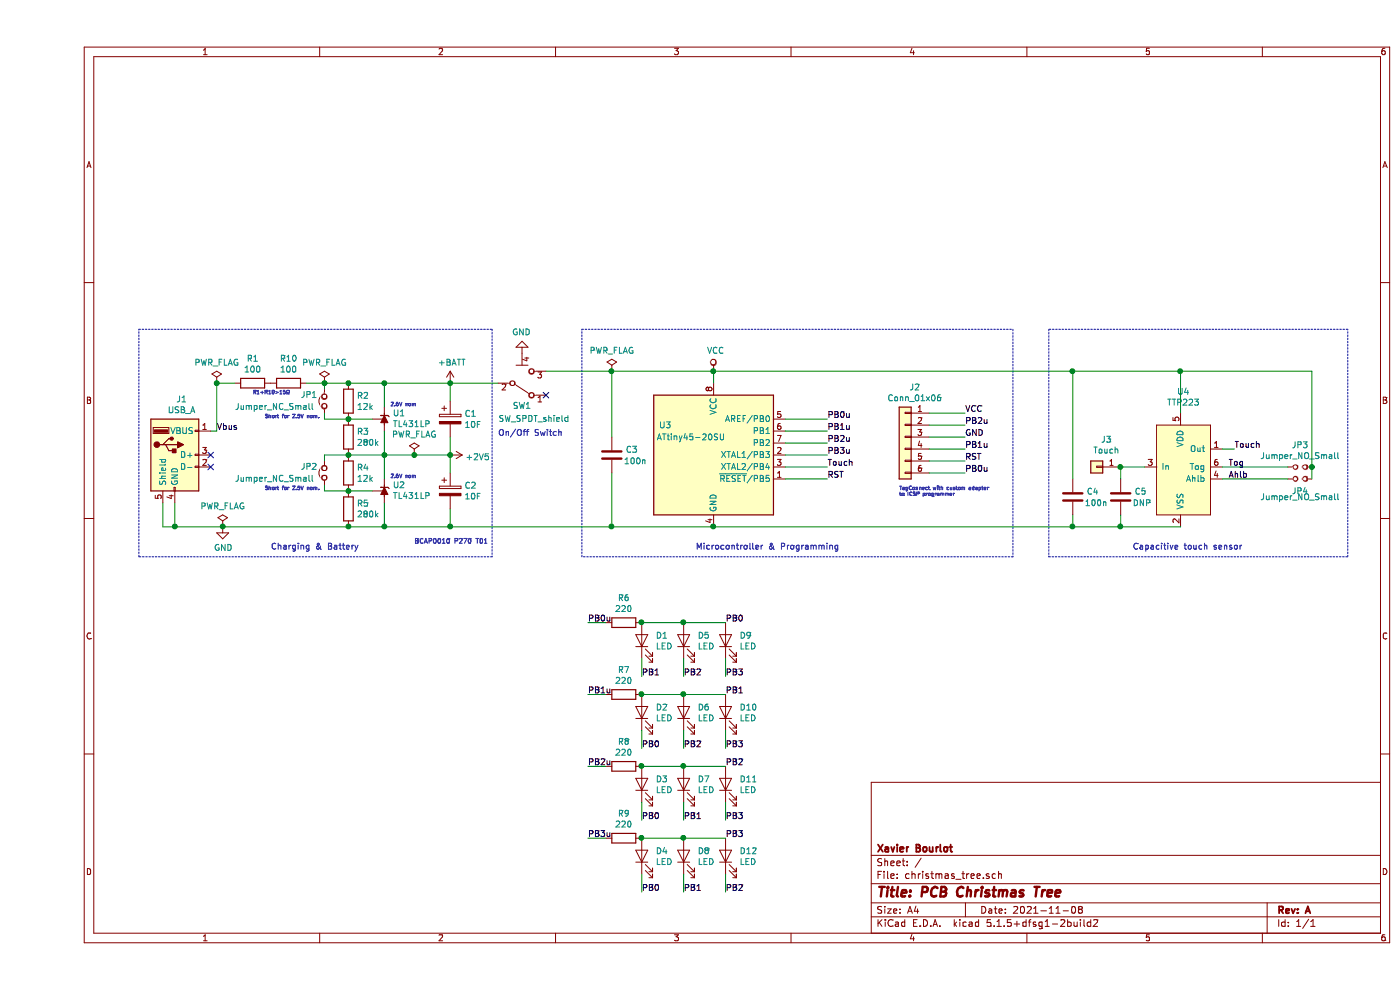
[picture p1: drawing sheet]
EESchema Schematic File Version 4
EELAYER 30 0
EELAYER END
$Descr A4 11693 8268
encoding utf-8
Sheet 1 1
Title "PCB Christmas Tree"
Date "2021-11-08"
Rev "A"
Comp "Xavier Bourlot"
Comment1 ""
Comment2 ""
Comment3 ""
Comment4 ""
$EndDescr
$Comp
L Device:CP C1
U 1 1
P 3450 3500
F 0 "C1" H 3568 3546 50  0000 L CNN
F 1 "10F" H 3568 3455 50  0000 L CNN
F 2 "christmas_tree:Supercap_SMD" H 3488 3350 50  0001 C CNN
F 3 "~" H 3450 3500 50  0001 C CNN
	1    3450 3500
	1    0    0    -1  
$EndComp
$Comp
L Reference_Voltage:TL431LP U1
U 1 1
P 2900 3500
F 0 "U1" V 2946 3430 50  0000 R CNN
F 1 "TL431LP" V 2855 3430 50  0000 R CNN
F 2 "christmas_tree:TO92_H" H 2900 3350 50  0001 C CIN
F 3 "http://www.ti.com/lit/ds/symlink/tl431.pdf" H 2900 3500 50  0001 C CIN
	1    2900 3500
	0    -1   -1   0   
$EndComp
$Comp
L Device:R R2
U 1 1
P 2600 3350
F 0 "R2" H 2670 3396 50  0000 L CNN
F 1 "12k" H 2670 3305 50  0000 L CNN
F 2 "Resistor_SMD:R_0805_2012Metric_Pad1.15x1.40mm_HandSolder" V 2530 3350 50  0001 C CNN
F 3 "~" H 2600 3350 50  0001 C CNN
	1    2600 3350
	1    0    0    -1  
$EndComp
$Comp
L Device:R R3
U 1 1
P 2600 3650
F 0 "R3" H 2670 3696 50  0000 L CNN
F 1 "280k" H 2670 3605 50  0000 L CNN
F 2 "Resistor_SMD:R_0805_2012Metric_Pad1.15x1.40mm_HandSolder" V 2530 3650 50  0001 C CNN
F 3 "~" H 2600 3650 50  0001 C CNN
	1    2600 3650
	1    0    0    -1  
$EndComp
$Comp
L Device:Jumper_NC_Small JP1
U 1 1
P 2400 3350
F 0 "JP1" V 2450 3550 50  0000 R CNN
F 1 "Jumper_NC_Small" V 2350 4100 50  0000 R CNN
F 2 "Jumper:SolderJumper-2_P1.3mm_Bridged_RoundedPad1.0x1.5mm" H 2400 3350 50  0001 C CNN
F 3 "~" H 2400 3350 50  0001 C CNN
	1    2400 3350
	0    -1   -1   0   
$EndComp
Wire Wire Line
	2400 3450 2400 3500
Wire Wire Line
	2400 3500 2600 3500
Connection ~ 2600 3500
Wire Wire Line
	2800 3500 2600 3500
Wire Wire Line
	2400 3250 2400 3200
Wire Wire Line
	2400 3200 2600 3200
Wire Wire Line
	2900 3200 2900 3400
Connection ~ 2600 3200
Wire Wire Line
	2600 3200 2900 3200
Wire Wire Line
	3450 3200 3450 3350
Wire Wire Line
	2600 3800 2900 3800
Wire Wire Line
	2900 3800 2900 3600
Wire Wire Line
	2900 3800 3150 3800
Connection ~ 2900 3800
$Comp
L Device:CP C2
U 1 1
P 3450 4100
F 0 "C2" H 3568 4146 50  0000 L CNN
F 1 "10F" H 3568 4055 50  0000 L CNN
F 2 "christmas_tree:Supercap_SMD" H 3488 3950 50  0001 C CNN
F 3 "~" H 3450 4100 50  0001 C CNN
	1    3450 4100
	1    0    0    -1  
$EndComp
$Comp
L Reference_Voltage:TL431LP U2
U 1 1
P 2900 4100
F 0 "U2" V 2946 4030 50  0000 R CNN
F 1 "TL431LP" V 2855 4030 50  0000 R CNN
F 2 "christmas_tree:TO92_H" H 2900 3950 50  0001 C CIN
F 3 "http://www.ti.com/lit/ds/symlink/tl431.pdf" H 2900 4100 50  0001 C CIN
	1    2900 4100
	0    -1   -1   0   
$EndComp
$Comp
L Device:R R4
U 1 1
P 2600 3950
F 0 "R4" H 2670 3996 50  0000 L CNN
F 1 "12k" H 2670 3905 50  0000 L CNN
F 2 "Resistor_SMD:R_0805_2012Metric_Pad1.15x1.40mm_HandSolder" V 2530 3950 50  0001 C CNN
F 3 "~" H 2600 3950 50  0001 C CNN
	1    2600 3950
	1    0    0    -1  
$EndComp
$Comp
L Device:R R5
U 1 1
P 2600 4250
F 0 "R5" H 2670 4296 50  0000 L CNN
F 1 "280k" H 2670 4205 50  0000 L CNN
F 2 "Resistor_SMD:R_0805_2012Metric_Pad1.15x1.40mm_HandSolder" V 2530 4250 50  0001 C CNN
F 3 "~" H 2600 4250 50  0001 C CNN
	1    2600 4250
	1    0    0    -1  
$EndComp
$Comp
L Device:Jumper_NC_Small JP2
U 1 1
P 2400 3950
F 0 "JP2" V 2450 4150 50  0000 R CNN
F 1 "Jumper_NC_Small" V 2350 4700 50  0000 R CNN
F 2 "Jumper:SolderJumper-2_P1.3mm_Bridged_RoundedPad1.0x1.5mm" H 2400 3950 50  0001 C CNN
F 3 "~" H 2400 3950 50  0001 C CNN
	1    2400 3950
	0    -1   -1   0   
$EndComp
Wire Wire Line
	2400 4050 2400 4100
Wire Wire Line
	2400 4100 2600 4100
Connection ~ 2600 4100
Wire Wire Line
	2800 4100 2600 4100
Wire Wire Line
	2400 3850 2400 3800
Wire Wire Line
	2400 3800 2600 3800
Wire Wire Line
	2900 3800 2900 4000
Connection ~ 2600 3800
Wire Wire Line
	2600 4400 2900 4400
Wire Wire Line
	2900 4400 2900 4200
Wire Wire Line
	2900 4400 3450 4400
Wire Wire Line
	3450 4400 3450 4250
Connection ~ 2900 4400
$Comp
L Connector:USB_A J1
U 1 1
P 1150 3800
F 0 "J1" H 1207 4267 50  0000 C CNN
F 1 "USB_A" H 1207 4176 50  0000 C CNN
F 2 "footprints:USBA_PCB" H 1300 3750 50  0001 C CNN
F 3 " ~" H 1300 3750 50  0001 C CNN
	1    1150 3800
	1    0    0    -1  
$EndComp
NoConn ~ 1450 3800
NoConn ~ 1450 3900
$Comp
L Device:R R1
U 1 1
P 1800 3200
F 0 "R1" V 1593 3200 50  0000 C CNN
F 1 "100" V 1684 3200 50  0000 C CNN
F 2 "Resistor_SMD:R_0805_2012Metric_Pad1.15x1.40mm_HandSolder" V 1730 3200 50  0001 C CNN
F 3 "~" H 1800 3200 50  0001 C CNN
	1    1800 3200
	0    1    1    0   
$EndComp
Wire Wire Line
	1450 3600 1500 3600
Wire Wire Line
	1500 3600 1500 3200
Connection ~ 2400 3200
Wire Wire Line
	1050 4200 1050 4400
Wire Wire Line
	1050 4400 1150 4400
Connection ~ 2600 4400
Wire Wire Line
	1150 4200 1150 4400
Connection ~ 1150 4400
Wire Wire Line
	1150 4400 1550 4400
Connection ~ 2900 3200
Wire Wire Line
	2900 3200 3450 3200
Wire Wire Line
	3850 3200 3450 3200
Connection ~ 3450 3200
Connection ~ 3450 4400
$Comp
L Device:LED D1
U 1 1
P 5050 5350
F 0 "D1" V 5089 5233 50  0000 R CNN
F 1 "LED" V 4998 5233 50  0000 R CNN
F 2 "LED_SMD:LED_0805_2012Metric_Pad1.15x1.40mm_HandSolder" H 5050 5350 50  0001 C CNN
F 3 "~" H 5050 5350 50  0001 C CNN
	1    5050 5350
	0    -1   -1   0   
$EndComp
Wire Wire Line
	6250 3500 6600 3500
Wire Wire Line
	6250 3600 6600 3600
Wire Wire Line
	6600 3700 6250 3700
Wire Wire Line
	6250 3800 6600 3800
Text Label 6600 3500 0    50   ~ 0
PB0u
Text Label 6600 3600 0    50   ~ 0
PB1u
Text Label 6600 3700 0    50   ~ 0
PB2u
Text Label 6600 3800 0    50   ~ 0
PB3u
$Comp
L Device:R R6
U 1 1
P 4900 5200
F 0 "R6" V 4693 5200 50  0000 C CNN
F 1 "220" V 4784 5200 50  0000 C CNN
F 2 "Resistor_SMD:R_0805_2012Metric_Pad1.15x1.40mm_HandSolder" V 4830 5200 50  0001 C CNN
F 3 "~" H 4900 5200 50  0001 C CNN
	1    4900 5200
	0    1    1    0   
$EndComp
$Comp
L Device:LED D5
U 1 1
P 5400 5350
F 0 "D5" V 5439 5233 50  0000 R CNN
F 1 "LED" V 5348 5233 50  0000 R CNN
F 2 "christmas_tree:LED_0805_orb_r" H 5400 5350 50  0001 C CNN
F 3 "~" H 5400 5350 50  0001 C CNN
	1    5400 5350
	0    -1   -1   0   
$EndComp
$Comp
L Device:LED D9
U 1 1
P 5750 5350
F 0 "D9" V 5789 5233 50  0000 R CNN
F 1 "LED" V 5698 5233 50  0000 R CNN
F 2 "christmas_tree:LED_0805_orb" H 5750 5350 50  0001 C CNN
F 3 "~" H 5750 5350 50  0001 C CNN
	1    5750 5350
	0    -1   -1   0   
$EndComp
Wire Wire Line
	5050 5200 5400 5200
Connection ~ 5050 5200
Connection ~ 5400 5200
Wire Wire Line
	5400 5200 5750 5200
Wire Wire Line
	4750 5200 4600 5200
Wire Wire Line
	5050 5500 5050 5650
Wire Wire Line
	5400 5500 5400 5650
Wire Wire Line
	5750 5500 5750 5650
Text Label 4600 5200 0    50   ~ 0
PB0u
Text Label 5050 5650 0    50   ~ 0
PB1
Text Label 5400 5650 0    50   ~ 0
PB2
Text Label 5750 5650 0    50   ~ 0
PB3
$Comp
L Device:LED D2
U 1 1
P 5050 5950
F 0 "D2" V 5089 5833 50  0000 R CNN
F 1 "LED" V 4998 5833 50  0000 R CNN
F 2 "christmas_tree:LED_0805_orb_r" H 5050 5950 50  0001 C CNN
F 3 "~" H 5050 5950 50  0001 C CNN
	1    5050 5950
	0    -1   -1   0   
$EndComp
$Comp
L Device:R R7
U 1 1
P 4900 5800
F 0 "R7" V 4693 5800 50  0000 C CNN
F 1 "220" V 4784 5800 50  0000 C CNN
F 2 "Resistor_SMD:R_0805_2012Metric_Pad1.15x1.40mm_HandSolder" V 4830 5800 50  0001 C CNN
F 3 "~" H 4900 5800 50  0001 C CNN
	1    4900 5800
	0    1    1    0   
$EndComp
$Comp
L Device:LED D6
U 1 1
P 5400 5950
F 0 "D6" V 5439 5833 50  0000 R CNN
F 1 "LED" V 5348 5833 50  0000 R CNN
F 2 "christmas_tree:LED_0805_orb" H 5400 5950 50  0001 C CNN
F 3 "~" H 5400 5950 50  0001 C CNN
	1    5400 5950
	0    -1   -1   0   
$EndComp
$Comp
L Device:LED D10
U 1 1
P 5750 5950
F 0 "D10" V 5789 5833 50  0000 R CNN
F 1 "LED" V 5698 5833 50  0000 R CNN
F 2 "christmas_tree:LED_0805_orb" H 5750 5950 50  0001 C CNN
F 3 "~" H 5750 5950 50  0001 C CNN
	1    5750 5950
	0    -1   -1   0   
$EndComp
Wire Wire Line
	5050 5800 5400 5800
Connection ~ 5050 5800
Connection ~ 5400 5800
Wire Wire Line
	5400 5800 5750 5800
Wire Wire Line
	4750 5800 4600 5800
Wire Wire Line
	5050 6100 5050 6250
Wire Wire Line
	5400 6100 5400 6250
Wire Wire Line
	5750 6100 5750 6250
Text Label 4600 5800 0    50   ~ 0
PB1u
Text Label 5050 6250 0    50   ~ 0
PB0
Text Label 5400 6250 0    50   ~ 0
PB2
Text Label 5750 6250 0    50   ~ 0
PB3
$Comp
L Device:LED D3
U 1 1
P 5050 6550
F 0 "D3" V 5089 6433 50  0000 R CNN
F 1 "LED" V 4998 6433 50  0000 R CNN
F 2 "christmas_tree:LED_0805_orb" H 5050 6550 50  0001 C CNN
F 3 "~" H 5050 6550 50  0001 C CNN
	1    5050 6550
	0    -1   -1   0   
$EndComp
$Comp
L Device:R R8
U 1 1
P 4900 6400
F 0 "R8" V 4693 6400 50  0000 C CNN
F 1 "220" V 4784 6400 50  0000 C CNN
F 2 "Resistor_SMD:R_0805_2012Metric_Pad1.15x1.40mm_HandSolder" V 4830 6400 50  0001 C CNN
F 3 "~" H 4900 6400 50  0001 C CNN
	1    4900 6400
	0    1    1    0   
$EndComp
$Comp
L Device:LED D11
U 1 1
P 5750 6550
F 0 "D11" V 5789 6433 50  0000 R CNN
F 1 "LED" V 5698 6433 50  0000 R CNN
F 2 "christmas_tree:LED_0805_orb" H 5750 6550 50  0001 C CNN
F 3 "~" H 5750 6550 50  0001 C CNN
	1    5750 6550
	0    -1   -1   0   
$EndComp
Connection ~ 5050 6400
Wire Wire Line
	4750 6400 4600 6400
Wire Wire Line
	5050 6700 5050 6850
Wire Wire Line
	5400 6700 5400 6850
Wire Wire Line
	5750 6700 5750 6850
Text Label 4600 6400 0    50   ~ 0
PB2u
Text Label 5050 6850 0    50   ~ 0
PB0
Text Label 5400 6850 0    50   ~ 0
PB1
Text Label 5750 6850 0    50   ~ 0
PB3
$Comp
L Device:LED D4
U 1 1
P 5050 7150
F 0 "D4" V 5089 7033 50  0000 R CNN
F 1 "LED" V 4998 7033 50  0000 R CNN
F 2 "christmas_tree:LED_0805_orb_r" H 5050 7150 50  0001 C CNN
F 3 "~" H 5050 7150 50  0001 C CNN
	1    5050 7150
	0    -1   -1   0   
$EndComp
$Comp
L Device:R R9
U 1 1
P 4900 7000
F 0 "R9" V 4693 7000 50  0000 C CNN
F 1 "220" V 4784 7000 50  0000 C CNN
F 2 "Resistor_SMD:R_0805_2012Metric_Pad1.15x1.40mm_HandSolder" V 4830 7000 50  0001 C CNN
F 3 "~" H 4900 7000 50  0001 C CNN
	1    4900 7000
	0    1    1    0   
$EndComp
$Comp
L Device:LED D8
U 1 1
P 5400 7150
F 0 "D8" V 5439 7033 50  0000 R CNN
F 1 "LED" V 5348 7033 50  0000 R CNN
F 2 "christmas_tree:LED_0805_orb" H 5400 7150 50  0001 C CNN
F 3 "~" H 5400 7150 50  0001 C CNN
	1    5400 7150
	0    -1   -1   0   
$EndComp
$Comp
L Device:LED D12
U 1 1
P 5750 7150
F 0 "D12" V 5789 7033 50  0000 R CNN
F 1 "LED" V 5698 7033 50  0000 R CNN
F 2 "christmas_tree:LED_0805_orb" H 5750 7150 50  0001 C CNN
F 3 "~" H 5750 7150 50  0001 C CNN
	1    5750 7150
	0    -1   -1   0   
$EndComp
Wire Wire Line
	5050 7000 5400 7000
Connection ~ 5050 7000
Connection ~ 5400 7000
Wire Wire Line
	5400 7000 5750 7000
Wire Wire Line
	4750 7000 4600 7000
Wire Wire Line
	5050 7300 5050 7450
Wire Wire Line
	5400 7300 5400 7450
Wire Wire Line
	5750 7300 5750 7450
Text Label 4600 7000 0    50   ~ 0
PB3u
Text Label 5050 7450 0    50   ~ 0
PB0
Text Label 5400 7450 0    50   ~ 0
PB1
Text Label 5750 7450 0    50   ~ 0
PB2
Wire Wire Line
	3450 4400 4800 4400
Wire Wire Line
	5650 3100 5650 3200
Wire Wire Line
	4250 3100 4800 3100
$Comp
L Device:C C3
U 1 1
P 4800 3800
F 0 "C3" H 4915 3846 50  0000 L CNN
F 1 "100n" H 4900 3750 50  0000 L CNN
F 2 "Capacitor_SMD:C_0805_2012Metric_Pad1.15x1.40mm_HandSolder" H 4838 3650 50  0001 C CNN
F 3 "~" H 4800 3800 50  0001 C CNN
	1    4800 3800
	1    0    0    -1  
$EndComp
Wire Wire Line
	4800 3950 4800 4400
Connection ~ 4800 4400
Wire Wire Line
	4800 3650 4800 3100
Connection ~ 4800 3100
Wire Wire Line
	4800 3100 5650 3100
NoConn ~ 4250 3300
Wire Wire Line
	3450 3950 3450 3800
Wire Wire Line
	3450 3800 3450 3650
Connection ~ 3450 3800
Wire Wire Line
	6250 4000 6600 4000
Wire Wire Line
	7450 3850 7750 3850
Wire Wire Line
	7750 3750 7450 3750
Wire Wire Line
	7450 3650 7750 3650
Wire Wire Line
	7750 3550 7450 3550
Wire Wire Line
	6250 3900 6600 3900
Text Label 6600 3900 0    50   ~ 0
Touch
Text Label 6600 4000 0    50   ~ 0
RST
Wire Wire Line
	4800 4400 5650 4400
$Comp
L MCU_Microchip_ATtiny:ATtiny45-20SU U3
U 1 1
P 5650 3800
F 0 "U3" H 5300 4050 50  0000 R CNN
F 1 "ATtiny45-20SU" H 5750 3950 50  0000 R CNN
F 2 "Package_SO:SOIJ-8_5.3x5.3mm_P1.27mm" H 5650 3800 50  0001 C CIN
F 3 "http://ww1.microchip.com/downloads/en/DeviceDoc/atmel-2586-avr-8-bit-microcontroller-attiny25-attiny45-attiny85_datasheet.pdf" H 5650 3800 50  0001 C CNN
	1    5650 3800
	1    0    0    -1  
$EndComp
Connection ~ 5650 3100
Connection ~ 5650 4400
$Comp
L power:PWR_FLAG #FLG0101
U 1 1
P 4800 3100
F 0 "#FLG0101" H 4800 3175 50  0001 C CNN
F 1 "PWR_FLAG" H 4800 3273 50  0000 C CNN
F 2 "" H 4800 3100 50  0001 C CNN
F 3 "~" H 4800 3100 50  0001 C CNN
	1    4800 3100
	1    0    0    -1  
$EndComp
$Comp
L power:PWR_FLAG #FLG0102
U 1 1
P 1500 3200
F 0 "#FLG0102" H 1500 3275 50  0001 C CNN
F 1 "PWR_FLAG" H 1500 3373 50  0000 C CNN
F 2 "" H 1500 3200 50  0001 C CNN
F 3 "~" H 1500 3200 50  0001 C CNN
	1    1500 3200
	1    0    0    -1  
$EndComp
$Comp
L power:PWR_FLAG #FLG0103
U 1 1
P 1550 4400
F 0 "#FLG0103" H 1550 4475 50  0001 C CNN
F 1 "PWR_FLAG" H 1550 4573 50  0000 C CNN
F 2 "" H 1550 4400 50  0001 C CNN
F 3 "~" H 1550 4400 50  0001 C CNN
	1    1550 4400
	1    0    0    -1  
$EndComp
Connection ~ 1550 4400
Wire Wire Line
	1550 4400 2600 4400
Text Label 1500 3600 0    50   ~ 0
Vbus
$Comp
L power:GND #PWR0101
U 1 1
P 1550 4400
F 0 "#PWR0101" H 1550 4150 50  0001 C CNN
F 1 "GND" H 1555 4227 50  0000 C CNN
F 2 "" H 1550 4400 50  0001 C CNN
F 3 "" H 1550 4400 50  0001 C CNN
	1    1550 4400
	1    0    0    -1  
$EndComp
$Comp
L power:+BATT #PWR0102
U 1 1
P 3450 3200
F 0 "#PWR0102" H 3450 3050 50  0001 C CNN
F 1 "+BATT" H 3465 3373 50  0000 C CNN
F 2 "" H 3450 3200 50  0001 C CNN
F 3 "" H 3450 3200 50  0001 C CNN
	1    3450 3200
	1    0    0    -1  
$EndComp
$Comp
L power:VCC #PWR0103
U 1 1
P 5650 3100
F 0 "#PWR0103" H 5650 2950 50  0001 C CNN
F 1 "VCC" H 5667 3273 50  0000 C CNN
F 2 "" H 5650 3100 50  0001 C CNN
F 3 "" H 5650 3100 50  0001 C CNN
	1    5650 3100
	1    0    0    -1  
$EndComp
$Comp
L power:+2V5 #PWR0104
U 1 1
P 3450 3800
F 0 "#PWR0104" H 3450 3650 50  0001 C CNN
F 1 "+2V5" V 3465 3928 50  0000 L CNN
F 2 "" H 3450 3800 50  0001 C CNN
F 3 "" H 3450 3800 50  0001 C CNN
	1    3450 3800
	0    1    1    0   
$EndComp
Text Label 5750 5200 0    50   ~ 0
PB0
Text Label 5750 5800 0    50   ~ 0
PB1
Text Label 5750 6400 0    50   ~ 0
PB2
Text Label 5750 7000 0    50   ~ 0
PB3
$Comp
L _MYLIBRARY:TTP223 U4
U 1 1
P 9550 3900
F 0 "U4" H 9575 4531 50  0000 C CNN
F 1 "TTP223" H 9575 4440 50  0000 C CNN
F 2 "Package_TO_SOT_SMD:SOT-23-6_Handsoldering" H 9550 3900 50  0001 C CNN
F 3 "https://datasheet.lcsc.com/szlcsc/TTP223-BA6_C80757.pdf" H 9550 3900 50  0001 C CNN
	1    9550 3900
	1    0    0    -1  
$EndComp
Wire Wire Line
	9550 3450 9550 3100
Wire Wire Line
	9550 3100 8650 3100
Wire Wire Line
	9900 3750 10000 3750
Wire Wire Line
	9250 3900 9050 3900
$Comp
L Device:C C5
U 1 1
P 9050 4150
F 0 "C5" H 9165 4196 50  0000 L CNN
F 1 "DNP" H 9150 4100 50  0000 L CNN
F 2 "Capacitor_SMD:C_0805_2012Metric_Pad1.15x1.40mm_HandSolder" H 9088 4000 50  0001 C CNN
F 3 "~" H 9050 4150 50  0001 C CNN
	1    9050 4150
	1    0    0    -1  
$EndComp
$Comp
L Device:Jumper_NO_Small JP4
U 1 1
P 10550 4000
F 0 "JP4" H 10550 3900 50  0000 C CNN
F 1 "Jumper_NO_Small" H 10550 3850 50  0000 C CNN
F 2 "Jumper:SolderJumper-2_P1.3mm_Open_RoundedPad1.0x1.5mm" H 10550 4000 50  0001 C CNN
F 3 "~" H 10550 4000 50  0001 C CNN
	1    10550 4000
	1    0    0    -1  
$EndComp
$Comp
L Device:Jumper_NO_Small JP3
U 1 1
P 10550 3900
F 0 "JP3" H 10550 4085 50  0000 C CNN
F 1 "Jumper_NO_Small" H 10550 3994 50  0000 C CNN
F 2 "Jumper:SolderJumper-2_P1.3mm_Open_RoundedPad1.0x1.5mm" H 10550 3900 50  0001 C CNN
F 3 "~" H 10550 3900 50  0001 C CNN
	1    10550 3900
	1    0    0    -1  
$EndComp
Wire Wire Line
	10450 3900 9900 3900
Wire Wire Line
	9900 4000 10450 4000
Text Label 10000 3750 0    50   ~ 0
Touch
Text Label 9950 4000 0    50   ~ 0
Ahlb
Text Label 9950 3900 0    50   ~ 0
Tog
Wire Wire Line
	10650 4000 10650 3900
Wire Wire Line
	10650 3100 9550 3100
Connection ~ 10650 3900
Wire Wire Line
	10650 3900 10650 3100
Connection ~ 9550 3100
Wire Wire Line
	9050 4300 9050 4400
Connection ~ 9050 4400
Wire Wire Line
	9050 4400 9550 4400
Wire Wire Line
	9050 4000 9050 3900
$Comp
L Device:C C4
U 1 1
P 8650 4150
F 0 "C4" H 8765 4196 50  0000 L CNN
F 1 "100n" H 8750 4100 50  0000 L CNN
F 2 "Capacitor_SMD:C_0805_2012Metric_Pad1.15x1.40mm_HandSolder" H 8688 4000 50  0001 C CNN
F 3 "~" H 8650 4150 50  0001 C CNN
	1    8650 4150
	1    0    0    -1  
$EndComp
Wire Wire Line
	8650 4300 8650 4400
Connection ~ 8650 4400
Wire Wire Line
	8650 4400 9050 4400
Wire Wire Line
	8650 4000 8650 3100
Connection ~ 8650 3100
$Comp
L power:PWR_FLAG #FLG0104
U 1 1
P 2400 3200
F 0 "#FLG0104" H 2400 3275 50  0001 C CNN
F 1 "PWR_FLAG" H 2400 3373 50  0000 C CNN
F 2 "" H 2400 3200 50  0001 C CNN
F 3 "~" H 2400 3200 50  0001 C CNN
	1    2400 3200
	1    0    0    -1  
$EndComp
$Comp
L power:PWR_FLAG #FLG0105
U 1 1
P 3150 3800
F 0 "#FLG0105" H 3150 3875 50  0001 C CNN
F 1 "PWR_FLAG" H 3150 3973 50  0000 C CNN
F 2 "" H 3150 3800 50  0001 C CNN
F 3 "~" H 3150 3800 50  0001 C CNN
	1    3150 3800
	1    0    0    -1  
$EndComp
Connection ~ 3150 3800
Wire Wire Line
	3150 3800 3450 3800
$Comp
L Connector_Generic:Conn_01x01 J3
U 1 1
P 8850 3900
F 0 "J3" H 8768 3675 50  0000 C CNN
F 1 "Touch" H 8768 3766 50  0000 C CNN
F 2 "christmas_tree:Touch_capacitive" H 8850 3900 50  0001 C CNN
F 3 "~" H 8850 3900 50  0001 C CNN
	1    8850 3900
	-1   0    0    1   
$EndComp
Connection ~ 9050 3900
$Comp
L Connector_Generic:Conn_01x06 J2
U 1 1
P 7250 3650
F 0 "J2" H 7168 4067 50  0000 C CNN
F 1 "Conn_01x06" H 7168 3976 50  0000 C CNN
F 2 "christmas_tree:Tag-Connect_noHoles" H 7250 3650 50  0001 C CNN
F 3 "~" H 7250 3650 50  0001 C CNN
	1    7250 3650
	-1   0    0    -1  
$EndComp
Wire Wire Line
	7450 3950 7750 3950
Wire Wire Line
	5650 4400 8650 4400
Wire Wire Line
	5650 3100 8650 3100
Wire Wire Line
	7450 3450 7750 3450
Text Label 7750 3450 0    50   ~ 0
VCC
Text Label 7750 3650 0    50   ~ 0
GND
Text Label 7750 3850 0    50   ~ 0
RST
Text Label 7750 3950 0    50   ~ 0
PB0u
Text Label 7750 3750 0    50   ~ 0
PB1u
Text Label 7750 3550 0    50   ~ 0
PB2u
$Comp
L Device:R R10
U 1 1
P 2100 3200
F 0 "R10" V 1893 3200 50  0000 C CNN
F 1 "100" V 1984 3200 50  0000 C CNN
F 2 "Resistor_SMD:R_0805_2012Metric_Pad1.15x1.40mm_HandSolder" V 2030 3200 50  0001 C CNN
F 3 "~" H 2100 3200 50  0001 C CNN
	1    2100 3200
	0    1    1    0   
$EndComp
Wire Wire Line
	2250 3200 2400 3200
Wire Wire Line
	1650 3200 1500 3200
Connection ~ 1500 3200
$Comp
L _MYLIBRARY:SW_SPDT_shield SW1
U 1 1
P 4050 3200
F 0 "SW1" H 4050 3393 50  0000 C CNN
F 1 "SW_SPDT_shield" H 4150 3500 50  0000 C CNN
F 2 "footprints:SPDT_SW_pcb_edge_mount" H 4050 3200 50  0001 C CNN
F 3 "~" H 4050 3200 50  0001 C CNN
	1    4050 3200
	1    0    0    1   
$EndComp
$Comp
L power:GND #PWR0105
U 1 1
P 4050 2950
F 0 "#PWR0105" H 4050 2700 50  0001 C CNN
F 1 "GND" H 4055 2777 50  0000 C CNN
F 2 "" H 4050 2950 50  0001 C CNN
F 3 "" H 4050 2950 50  0001 C CNN
	1    4050 2950
	-1   0    0    1   
$EndComp
Connection ~ 5400 6400
Wire Wire Line
	5400 6400 5750 6400
Wire Wire Line
	5050 6400 5400 6400
$Comp
L Device:LED D7
U 1 1
P 5400 6550
F 0 "D7" V 5439 6433 50  0000 R CNN
F 1 "LED" V 5348 6433 50  0000 R CNN
F 2 "christmas_tree:LED_0805_orb_r" H 5400 6550 50  0001 C CNN
F 3 "~" H 5400 6550 50  0001 C CNN
	1    5400 6550
	0    -1   -1   0   
$EndComp
Text Notes 3150 4550 0    39   ~ 0
BCAP0010 P270 T01
Wire Notes Line
	850  4650 850  2750
Wire Notes Line
	850  2750 3800 2750
Wire Notes Line
	3800 2750 3800 4650
Wire Notes Line
	3800 4650 850  4650
Wire Notes Line
	4550 2750 8150 2750
Wire Notes Line
	8150 2750 8150 4650
Wire Notes Line
	8150 4650 4550 4650
Wire Notes Line
	4550 4650 4550 2750
Wire Notes Line
	8450 4650 10950 4650
Wire Notes Line
	10950 4650 10950 2750
Wire Notes Line
	10950 2750 8450 2750
Wire Notes Line
	8450 2750 8450 4650
Text Notes 1950 4600 0    50   ~ 0
Charging & Battery
Text Notes 5500 4600 0    50   ~ 0
Microcontroller & Programming
Text Notes 9150 4600 0    50   ~ 0
Capacitive touch sensor
Text Notes 3850 3650 0    50   ~ 0
On/Off Switch
Text Notes 2950 3400 0    30   ~ 0
2.6V nom
Text Notes 2950 4000 0    30   ~ 0
2.6V nom
Text Notes 1900 3500 0    30   ~ 0
Short for 2.5V nom.
Text Notes 1800 3300 0    30   ~ 0
R1+R10>15Ω
Text Notes 1900 4100 0    30   ~ 0
Short for 2.5V nom.
Text Notes 7200 4150 0    30   ~ 0
TagConnect with custom adapter\nto ICSP programmer
$EndSCHEMATC
